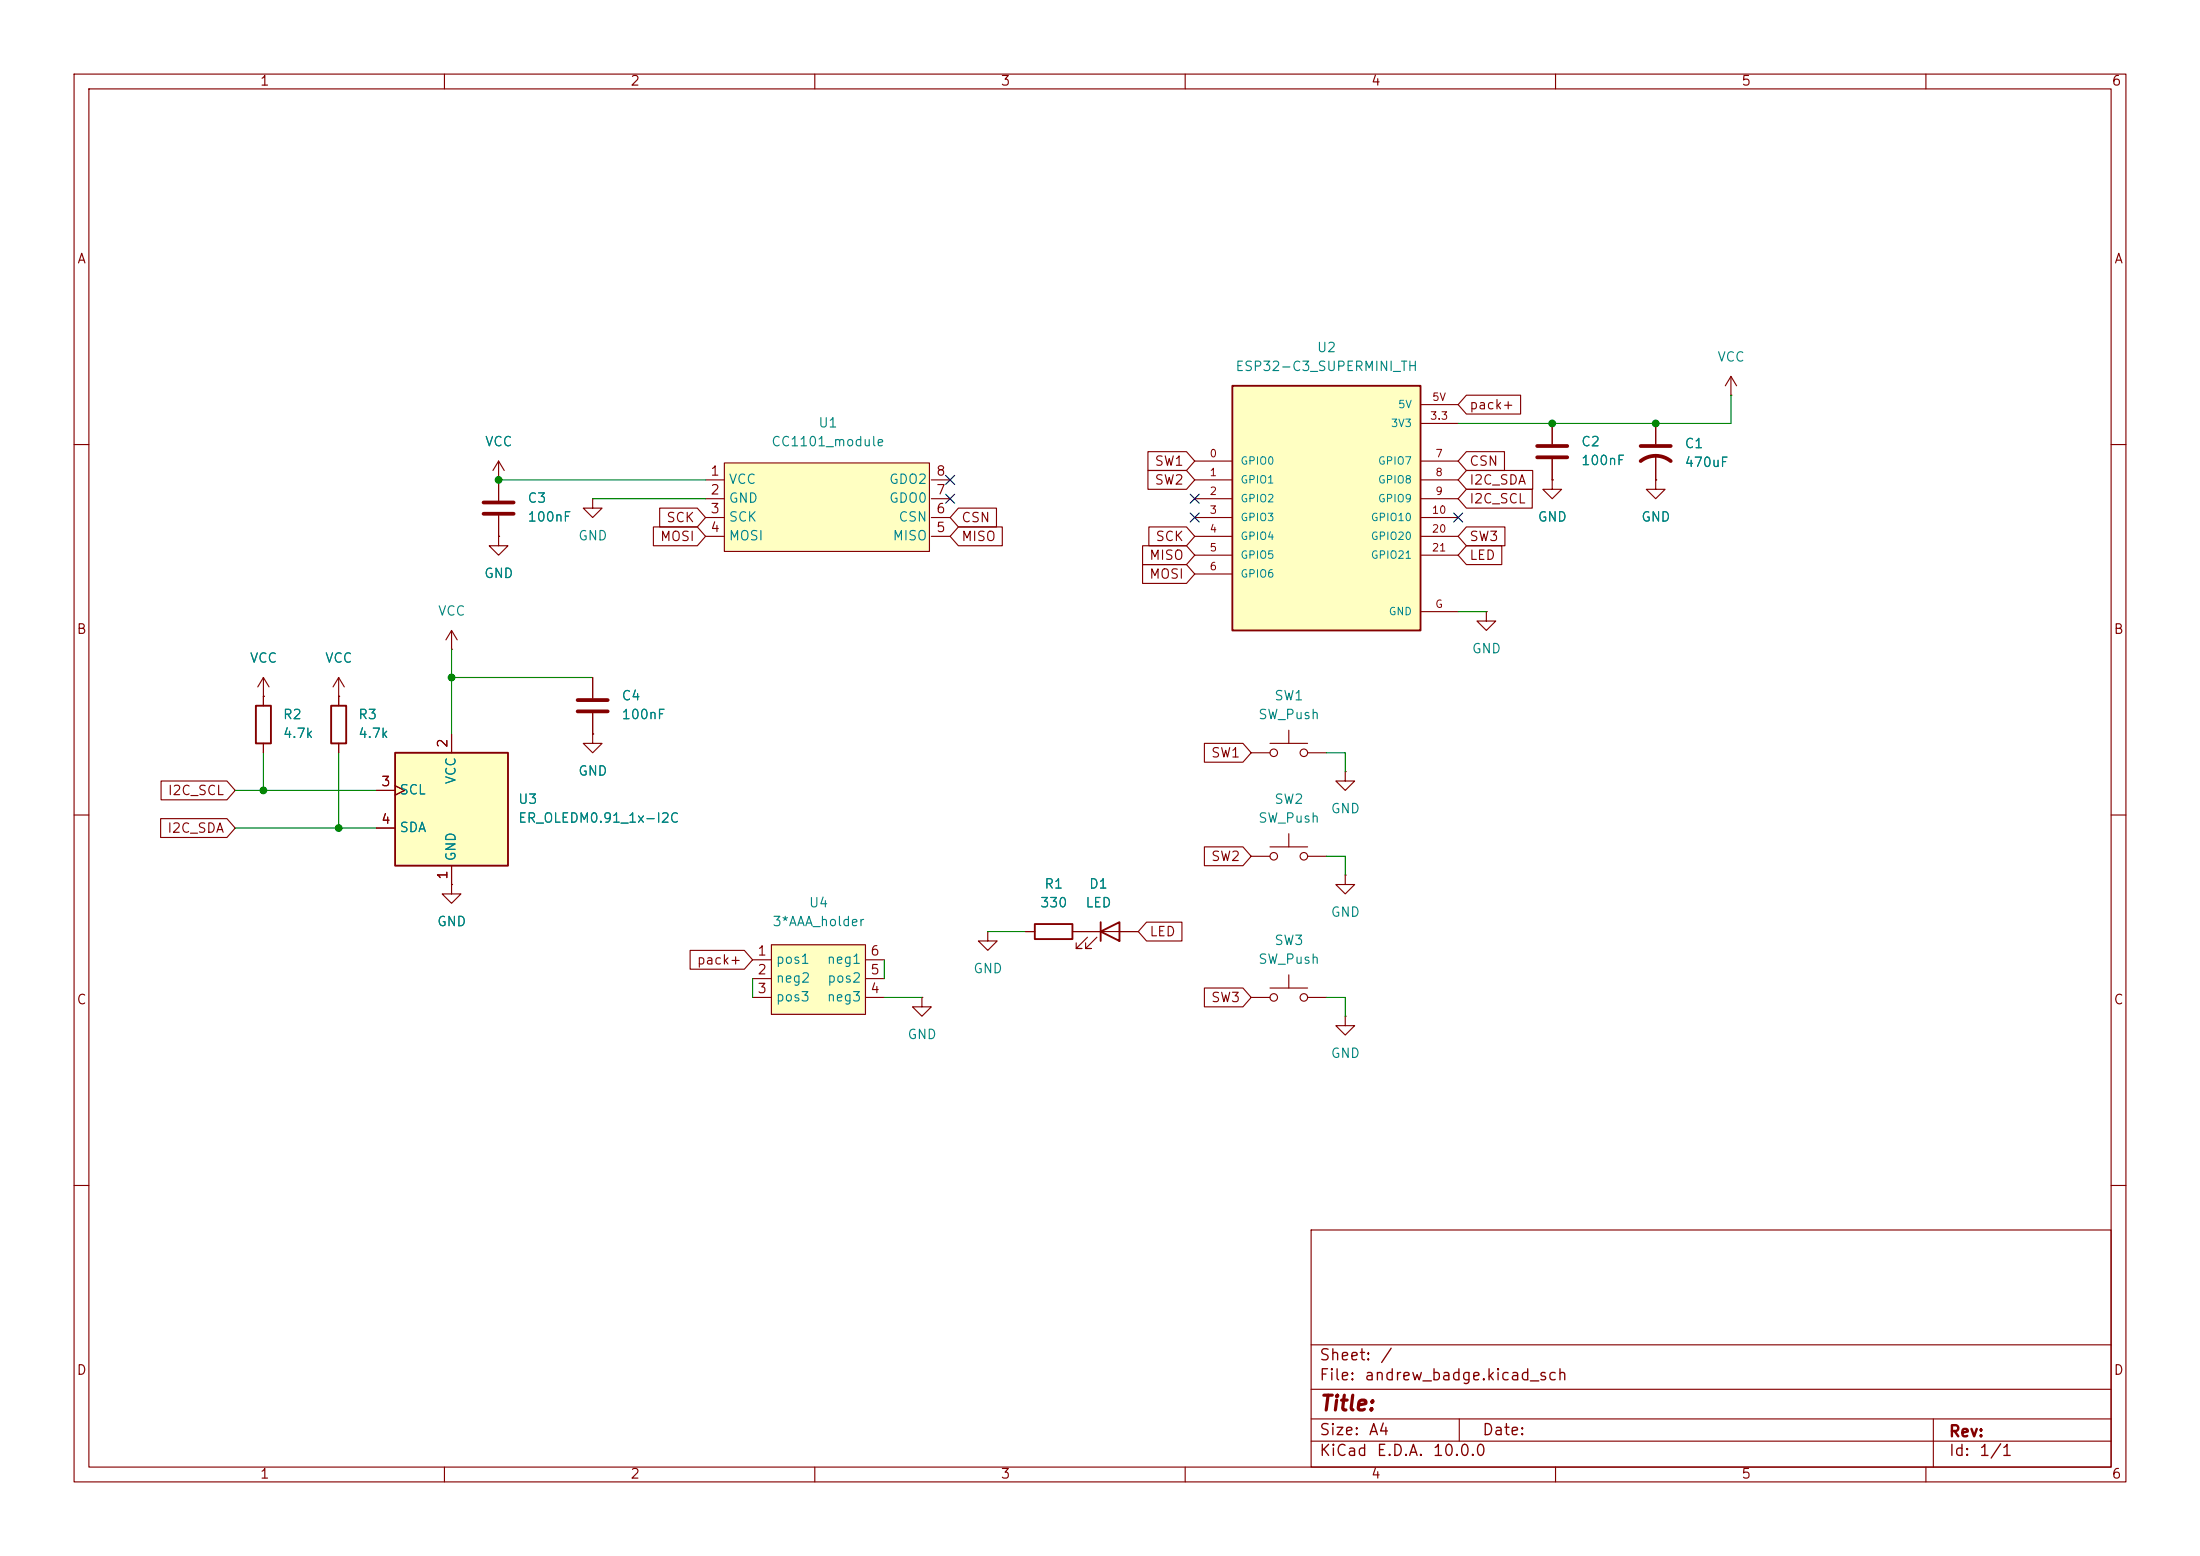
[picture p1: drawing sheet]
<svg xmlns="http://www.w3.org/2000/svg" width="297mm" height="210mm" viewBox="0 0 297 210" stroke-linecap="round" stroke-linejoin="round" font-family="sans-serif">
<g fill="none" stroke="#840000" stroke-width=".15">
<path d="M10 10h277v190h-277zM12 12h273v186h-273zM60 10v2M110 10v2M160 10v2M210 10v2M260 10v2M209.5 57.2v2.7M10 60h2M67.3 64.8v2.8M67.3 69.6v2.8M209.5 62v2.8"/>
<path d="M223.5 64.8v1.2h1.3l-1.3 1.3-1.3-1.3h1.3M223.5 64.8h.1M285 60h2M80 99.1v1.2h1.3l-1.3 1.3-1.3-1.3h1.3M80 99.1h.1M10 110h2M285 110h2M124.5 134.6v1.3h1.2l-1.2 1.3-1.3-1.3h1.3M124.5 134.6h.1M10 160h2M177 166h108v32h-108zM285 160h2"/>
<path d="M60 198v2M110 198v2M160 198v2M177 194.5h108M177 191.5h108M177 187.5h108M177 181.5h108M197 191.5v3M210 198v2M260 198v2M261 191.5v6.5"/>
</g>
<path d="M65.3 67.8h4M65.3 69.3h4M207.5 60.2h4.1M207.5 61.7h4.1" fill="none" stroke="#840000" stroke-width=".51"/>
<path d="M104.1 127.5h12.7v9.4h-12.7z" fill="#ffffc2"/>
<g fill="none" stroke="#840000" stroke-width=".15">
<path d="M223.5 57.2v2.7M233.7 53.3h.1M233.7 50.8l-.8 1.3M233.7 50.8l.7 1.3M233.7 50.8v2.5M67.3 64.8h.1M67.3 62.2l-.8 1.3M67.3 62.2l.8 1.3M67.3 62.2v2.6M223.5 61.5v3.3M35.6 94h.1M35.6 91.4l-.8 1.3"/>
<path d="M35.6 91.4l.7 1.3M35.6 91.4v3.9M45.7 94h.1M45.7 91.4l-.7 1.3M45.7 91.4l.8 1.3M45.7 91.4v3.9M61 87.6h.1M61 85.1l-.8 1.3M61 85.1l.7 1.3M61 85.1v2.5M35.6 100.3v1.3M45.7 100.3v1.3"/>
<path d="M181.6 118.1v1.3h1.3l-1.3 1.3-1.3-1.3h1.3M181.6 118.1h.1M181.6 104.1v1.3h1.3l-1.3 1.3-1.3-1.3h1.3M181.6 104.1h.1M101.6 129.5h2.5M101.6 132.1h2.5M101.6 134.6h2.5M104.1 127.5h12.7v9.4h-12.7zM116.8 129.5h2.6M116.8 132.1h2.6M116.8 134.6h2.6M133.3 125.7v1.3h1.3l-1.3 1.3-1.2-1.3h1.2"/>
<path d="M133.3 125.7h.1M138.4 125.7h1.3M144.8 125.7h8.9M146.8 126.5l-1.5 1.5h.7h-.7v-.7M148.1 126.5l-1.5 1.5h.7h-.7v-.7M168.9 134.6h2.5M171.4 133.4h5.1M174 131.6v1.8M176.5 134.6h2.6M181.6 137.2v1.2h1.3l-1.3 1.3-1.3-1.3h1.3M181.6 137.2h.1"/>
<circle cx="172" cy="134.6" r=".51"/>
<circle cx="176" cy="134.6" r=".51"/>
</g>
<path d="M34.5 95.3h2.1v5h-2.1zM44.7 95.3h2v5h-2zM139.7 124.7h5.1v2h-5.1zM148.6 125.7l2.5-1.2v2.5zM148.6 124.5v2.5" fill="none" stroke="#840000" stroke-width=".25"/>
<path d="M221.5 62.2a3.3 3.3 0 0 1 4.1 0M221.5 60.2h4.1" fill="none" stroke="#840000" stroke-width=".51"/>
<path d="M97.8 62.5h27.7v11.9h-27.7z" fill="#ffffc2"/>
<g fill="none" stroke="#840000" stroke-width=".15">
<path d="M67.3 72.4v1.3h1.3l-1.3 1.2-1.3-1.2h1.3M67.3 72.4h.1M80 67.3v1.3h1.3l-1.3 1.3-1.3-1.3h1.3M80 67.3h.1M95.2 64.8h2.6M95.2 67.3h2.6M95.2 69.9h2.6M95.2 72.4h2.6M97.8 62.5h27.7v11.9h-27.7zM125.7 64.8h2.6M125.7 67.3h2.6M125.7 69.9h2.6"/>
<path d="M125.7 72.4h2.6M209.5 64.8v1.2h1.3l-1.3 1.3-1.2-1.3h1.2M209.5 64.8h.1M174 98.6v1.7M200.7 82.6v1.2h1.2l-1.2 1.3-1.3-1.3h1.3M200.7 82.6h.1M61 119.4v1.3h1.2l-1.2 1.2-1.3-1.2h1.3M61 119.4h.1M168.9 115.6h2.5M168.9 101.6h2.5M171.4 114.3h5.1M171.4 100.3h5.1"/>
<path d="M174 112.5v1.8M176.5 115.6h2.6M176.5 101.6h2.6"/>
<circle cx="172" cy="101.6" r=".51"/>
<circle cx="172" cy="115.6" r=".51"/>
<circle cx="176" cy="101.6" r=".51"/>
<circle cx="176" cy="115.6" r=".51"/>
</g>
<path d="M53.3 101.6h15.3v15.2h-15.3z" fill="#ffffc2"/>
<path d="M53.3 101.6h15.3v15.2h-15.3z" fill="none" stroke="#840000" stroke-width=".25"/>
<path d="M61 99.1v2.5M50.8 106.7h2.5M50.8 111.8h2.5M53.3 106l1.3 .7-1.3 .6M61 116.8v2.6" fill="none" stroke="#840000" stroke-width=".15"/>
<path d="M166.4 52.1h25.4v33h-25.4z" fill="#ffffc2"/>
<path d="M166.4 52.1h25.4v33h-25.4z" fill="none" stroke="#840000" stroke-width=".25"/>
<g fill="none" stroke="#840000" stroke-width=".15">
<path d="M191.8 57.2h5M191.8 54.6h5M198 53.3h7.3v2.6h-7.3l-1.2-1.3zM209.5 57.2v2.7M223.5 57.2v2.7M67.3 64.8h.1M67.3 72.4h.1M67.3 64.8v2.8M67.3 69.6v2.8M88.2 71.1h5.9l1.1 1.3-1.1 1.3h-5.9zM89.1 68.6h5l1.1 1.3-1.1 1.2h-5zM129.4 71.1h5.9v2.6h-5.9l-1.1-1.3z"/>
<path d="M129.4 68.6h5.1v2.5h-5.1l-1.1-1.2zM154.2 76.2h6l1.1 1.3-1.1 1.2h-6zM154.2 73.7h6l1.1 1.2-1.1 1.3h-6zM155 61h5.2l1.1 1.2-1.1 1.3h-5.2zM155 63.5h5.2l1.1 1.3-1.1 1.2h-5.2zM155.1 71.1h5.1l1.1 1.3-1.1 1.3h-5.1zM161.3 62.2h5.1M161.3 64.8h5.1M161.3 67.3h5.1M161.3 69.9h5.1M161.3 72.4h5.1M161.3 74.9h5.1"/>
<path d="M161.3 77.5h5.1M191.8 62.2h5M191.8 64.8h5M191.8 67.3h5M191.8 69.9h5M191.8 72.4h5M191.8 74.9h5M198 71.1h5.2v2.6h-5.2l-1.2-1.3zM198 73.7h4.7v2.5h-4.7l-1.2-1.3zM198 66h8.9v2.6h-8.9l-1.2-1.3zM198 63.5h8.9v2.5h-8.9l-1.2-1.2zM198 61h5.1v2.5h-5.1l-1.2-1.3z"/>
<path d="M209.5 64.8h.1M209.5 62v2.8M223.5 64.8h.1M223.5 61.5v3.3M35.6 94h.1M35.6 94v1.3M45.7 94h.1M45.7 94v1.3M61 99.1v2.5M80 99.1h.1M80 91.4v2.8M80 96.3v2.8"/>
<path d="M191.8 82.6h5M21.7 110.5h8.9l1.1 1.3-1.1 1.2h-8.9zM21.7 105.4h8.9l1.1 1.3-1.1 1.3h-8.9zM35.6 100.3v1.3M45.7 100.3v1.3M50.8 106.7h2.5M50.8 111.8h2.5M53.3 106l1.3 .7-1.3 .6M61 119.4h.1M61 116.8v2.6M162.6 114.3h5.2l1.1 1.3-1.1 1.2h-5.2zM162.6 100.3h5.2l1.1 1.3-1.1 1.3h-5.2z"/>
<path d="M93.2 128.3h7.3l1.1 1.2-1.1 1.3h-7.3zM138.4 125.7h1.3M144.8 125.7h3.8M151.1 125.7h2.6M154.8 124.5h4.8v2.5h-4.8l-1.1-1.3zM162.6 133.3h5.2l1.1 1.3-1.1 1.3h-5.2z"/>
</g>
<path d="M78 94.5h4M78 96h4" fill="none" stroke="#840000" stroke-width=".51"/>
<g fill="none" stroke="#008400" stroke-width=".15">
<path d="M233.7 53.3v3.9h-36.9M67.3 64.8h27.9M80 67.3h15.2M61 87.6v11.5M61 91.4h19M196.8 82.6h3.9M31.7 111.8h19.1M31.7 106.7h19.1M35.6 101.6v5.1M45.7 101.6v10.2M179.1 101.6h2.5v2.5M179.1 115.6h2.5v2.5"/>
<path d="M101.6 132.1v2.5M119.4 134.6h5.1M119.4 129.5v2.6M133.3 125.7h5.1M179.1 134.6h2.5v2.6"/>
</g>
<path d="M127.7 64.2l1.2 1.2M127.7 66.7l1.2 1.2M128.9 64.2l-1.2 1.2M128.9 66.7l-1.2 1.2M160.7 66.7l1.2 1.2M160.7 69.2l1.2 1.3M161.9 66.7l-1.2 1.2M161.9 69.2l-1.2 1.3M196.2 69.2l1.3 1.3M197.5 69.2l-1.3 1.3" fill="none" stroke="#000084" stroke-width=".15"/>
<g fill="#008400" stroke="#008400" stroke-width=".14">
<circle cx="35.6" cy="106.7" r=".46"/>
<circle cx="45.7" cy="111.8" r=".46"/>
<circle cx="61" cy="91.4" r=".46"/>
<circle cx="67.3" cy="64.8" r=".46"/>
<circle cx="223.5" cy="57.2" r=".46"/>
<circle cx="209.5" cy="57.2" r=".46"/>
</g>
<text font-size="2" fill="#840000" x="178" y="190.9">Title:</text>
<g font-size="1.5" fill="#840000">
<text x="178" y="184">Sheet:</text>
<text x="186.2" y="184">/</text>
<text x="178" y="186.7">File:</text>
<text x="184.1" y="186.7">andrew_badge.kicad_sch</text>
<text x="178" y="196.9">KiCad</text>
<text x="178" y="194.1">Size:</text>
<text x="184.7" y="194.1">A4</text>
<text x="185.7" y="196.9">E.D.A.</text>
<text x="193.3" y="196.9">10.0.0</text>
<text x="200" y="194.1">Date:</text>
<text x="263" y="194.3">Rev:</text>
<text x="263" y="196.9">Id:</text>
<text x="267.1" y="196.9">1/1</text>
</g>
<g font-size="1.3" fill="#840000">
<text x="35" y="11.9">1</text>
<text x="85" y="11.9">2</text>
<text x="135" y="11.9">3</text>
<text x="185" y="11.9">4</text>
<text x="235" y="11.9">5</text>
<text x="285" y="11.9">6</text>
<text x="10.3" y="35.9">A</text>
<text x="285.3" y="35.9">A</text>
<text x="198.3" y="55.6">pack+</text>
<text x="95.8" y="64.5">1</text>
<text x="126.3" y="64.5">8</text>
<text x="155.8" y="63.2">SW1</text>
<text x="155.8" y="65.7">SW2</text>
<text x="198.3" y="65.7">I2C_SDA</text>
<text x="198.3" y="63.2">CSN</text>
<text x="89.9" y="70.8">SCK</text>
<text x="95.8" y="67.1">2</text>
<text x="95.8" y="69.6">3</text>
<text x="126.3" y="69.6">6</text>
<text x="126.3" y="67.1">7</text>
<text x="129.7" y="70.8">CSN</text>
<text x="198.3" y="68.3">I2C_SCL</text>
<text x="89" y="73.3">MOSI</text>
<text x="95.8" y="72.1">4</text>
<text x="126.3" y="72.1">5</text>
<text x="129.7" y="73.3">MISO</text>
<text x="155.1" y="75.9">MISO</text>
<text x="155.9" y="73.3">SCK</text>
<text x="198.3" y="73.3">SW3</text>
<text x="198.3" y="75.9">LED</text>
<text x="155.1" y="78.4">MOSI</text>
<text x="10.3" y="85.9">B</text>
<text x="285.3" y="85.9">B</text>
<text x="60.7" y="101" transform="rotate(-90 60.7 101)">2</text>
<text x="22.6" y="107.6">I2C_SCL</text>
<text x="51.4" y="106.4">3</text>
<text x="163.4" y="102.6">SW1</text>
<text x="22.5" y="112.7">I2C_SDA</text>
<text x="51.4" y="111.5">4</text>
<text x="60.7" y="118.8" transform="rotate(-90 60.7 118.8)">1</text>
<text x="163.4" y="116.5">SW2</text>
<text x="94" y="130.5">pack+</text>
<text x="102.2" y="129.3">1</text>
<text x="102.2" y="131.8">2</text>
<text x="117.4" y="131.8">5</text>
<text x="117.4" y="129.3">6</text>
<text x="155.1" y="126.7">LED</text>
<text x="10.3" y="135.9">C</text>
<text x="102.2" y="134.4">3</text>
<text x="117.4" y="134.4">4</text>
<text x="163.4" y="135.6">SW3</text>
<text x="285.3" y="135.9">C</text>
<text x="10.3" y="185.9">D</text>
<text x="285.3" y="185.9">D</text>
<text x="35" y="199.9">1</text>
<text x="85" y="199.9">2</text>
<text x="135" y="199.9">3</text>
<text x="185" y="199.9">4</text>
<text x="235" y="199.9">5</text>
<text x="285" y="199.9">6</text>
</g>
<g font-size="1.3" fill="#008484">
<text x="177.7" y="47.9">U2</text>
<text x="166.7" y="50.4">ESP32-C3_SUPERMINI_TH</text>
<text x="231.8" y="49.1">VCC</text>
<text x="110.4" y="58">U1</text>
<text x="65.4" y="60.6">VCC</text>
<text x="98.3" y="65.6">VCC</text>
<text x="104" y="60.6">CC1101_module</text>
<text x="119.9" y="65.6">GDO2</text>
<text x="213.4" y="60.6">C2</text>
<text x="213.4" y="63.1">100nF</text>
<text x="227.3" y="60.8">C1</text>
<text x="227.3" y="63.3">470uF</text>
<text x="71.1" y="68.2">C3</text>
<text x="71.1" y="70.7">100nF</text>
<text x="98.3" y="68.2">GND</text>
<text x="98.3" y="70.7">SCK</text>
<text x="119.9" y="68.2">GDO0</text>
<text x="121.2" y="70.7">CSN</text>
<text x="207.5" y="70.7">GND</text>
<text x="221.5" y="70.7">GND</text>
<text x="78" y="73.3">GND</text>
<text x="98.3" y="73.3">MOSI</text>
<text x="120.4" y="73.3">MISO</text>
<text x="59" y="83.4">VCC</text>
<text x="65.3" y="78.3">GND</text>
<text x="33.6" y="89.8">VCC</text>
<text x="43.8" y="89.8">VCC</text>
<text x="198.6" y="88.5">GND</text>
<text x="83.8" y="94.8">C4</text>
<text x="172" y="94.8">SW1</text>
<text x="38.1" y="97.4">R2</text>
<text x="38.1" y="99.9">4.7k</text>
<text x="48.3" y="97.4">R3</text>
<text x="48.3" y="99.9">4.7k</text>
<text x="83.8" y="97.4">100nF</text>
<text x="169.8" y="97.4">SW_Push</text>
<text x="53.8" y="107.5">SCL</text>
<text x="61.8" y="105.9" transform="rotate(-90 61.8 105.9)">VCC</text>
<text x="78" y="105">GND</text>
<text x="53.8" y="112.6">SDA</text>
<text x="69.9" y="108.8">U3</text>
<text x="69.9" y="111.4">ER_OLEDM0.91_1x-I2C</text>
<text x="169.8" y="111.4">SW_Push</text>
<text x="172" y="108.8">SW2</text>
<text x="179.6" y="110.1">GND</text>
<text x="61.8" y="116.3" transform="rotate(-90 61.8 116.3)">GND</text>
<text x="58.9" y="125.3">GND</text>
<text x="104.2" y="125.3">3*AAA_holder</text>
<text x="109.1" y="122.8">U4</text>
<text x="140.3" y="122.8">330</text>
<text x="140.9" y="120.2">R1</text>
<text x="146.4" y="122.8">LED</text>
<text x="146.9" y="120.2">D1</text>
<text x="179.6" y="124.1">GND</text>
<text x="104.6" y="130.4">pos1</text>
<text x="111.5" y="130.4">neg1</text>
<text x="131.3" y="131.7">GND</text>
<text x="169.8" y="130.4">SW_Push</text>
<text x="172" y="127.9">SW3</text>
<text x="104.6" y="132.9">neg2</text>
<text x="104.6" y="135.5">pos3</text>
<text x="111.5" y="135.5">neg3</text>
<text x="111.6" y="132.9">pos2</text>
<text x="122.4" y="140.6">GND</text>
<text x="179.6" y="143.1">GND</text>
</g>
<g font-size="1" fill="#008484">
<text x="187.7" y="57.9">3V3</text>
<text x="188.7" y="55.3">5V</text>
<text x="167.4" y="63">GPIO0</text>
<text x="167.4" y="65.5">GPIO1</text>
<text x="186" y="63">GPIO7</text>
<text x="186" y="65.5">GPIO8</text>
<text x="167.4" y="68">GPIO2</text>
<text x="167.4" y="70.6">GPIO3</text>
<text x="185" y="70.6">GPIO10</text>
<text x="186" y="68">GPIO9</text>
<text x="167.4" y="73.1">GPIO4</text>
<text x="167.4" y="75.7">GPIO5</text>
<text x="185" y="73.1">GPIO20</text>
<text x="185" y="75.7">GPIO21</text>
<text x="167.4" y="78.2">GPIO6</text>
<text x="187.4" y="83.3">GND</text>
</g>
<g font-size="1" fill="#840000">
<text x="193" y="56.9">3.3</text>
<text x="193.3" y="54.4">5V</text>
<text x="163.2" y="62">0</text>
<text x="163.2" y="64.5">1</text>
<text x="193.7" y="62">7</text>
<text x="193.7" y="64.5">8</text>
<text x="163.2" y="67.1">2</text>
<text x="163.2" y="69.6">3</text>
<text x="193.2" y="69.6">10</text>
<text x="193.7" y="67.1">9</text>
<text x="163.2" y="72.1">4</text>
<text x="163.2" y="74.7">5</text>
<text x="163.2" y="77.2">6</text>
<text x="193.2" y="72.1">20</text>
<text x="193.2" y="74.7">21</text>
<text x="193.7" y="82.3">G</text>
</g>
</svg>
